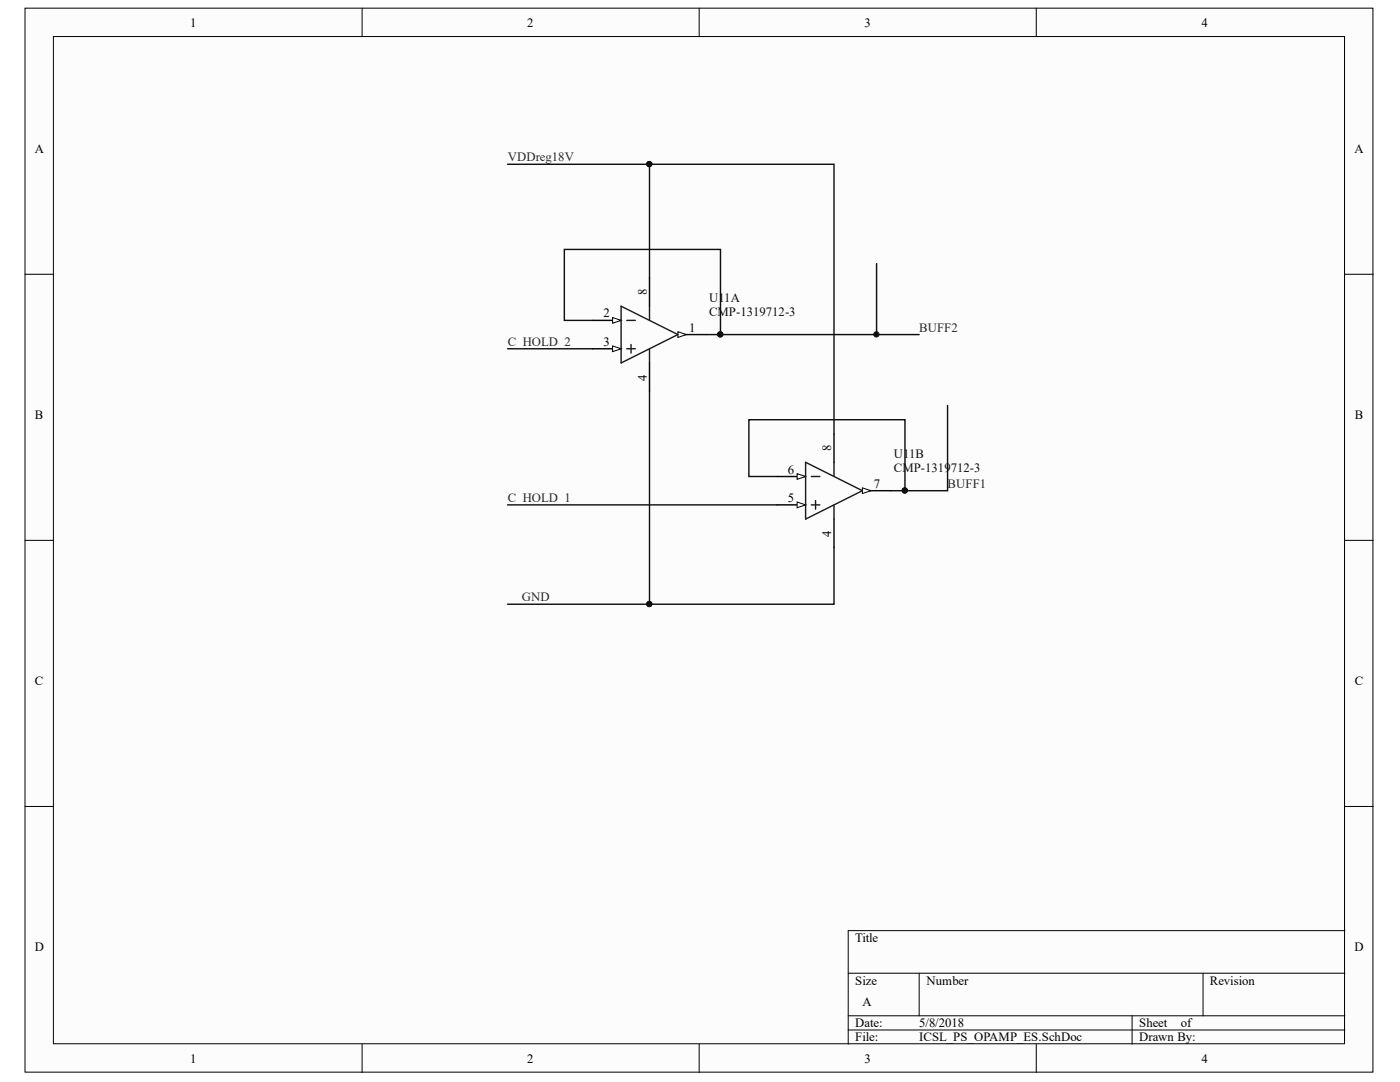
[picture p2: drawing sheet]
<svg xmlns="http://www.w3.org/2000/svg" width="279mm" height="216mm" viewBox="0 0 279 216" stroke-linecap="round" stroke-linejoin="round" font-family="sans-serif">
<g fill="#fcfcfc" stroke="#000" stroke-width=".2">
<path d="M5 1.6h269v212.3h-269z"/>
<path d="M10.7 7.3h257.6v201h-257.6z"/>
</g>
<g fill="none" stroke="#000" stroke-width=".2">
<path d="M72.3 1.6v5.7M139.5 1.6v5.7M206.8 1.6v5.7M5 54.7h5.7M268.4 54.7h5.7M5 107.8h5.7M268.4 107.8h5.7M5 160.9h5.7M268.4 160.9h5.7M169.3 194.2h99.1M183.4 194.2v8.5M240.1 194.2v8.5"/>
<path d="M268.4 185.7h-99.1v22.7M72.3 208.4v5.6M139.5 208.4v5.6M169.3 202.7h99.1M169.3 205.5h99.1M206.8 208.4v5.6M225.9 202.7v5.7"/>
</g>
<path d="M101.3 32.8h28.3v22.6M129.6 32.8h36.8v53.8M174.9 52.6v14.2M101.3 69.6h17M118.3 63.9h-5.7v-14.1h31.2v17h-2.8M129.6 78.1v42.5h36.8v-11.4M143.8 66.8h39.6M155.1 95.1h-5.7v-11.3h31.2v14.1h-2.8M189.1 80.9v17h-8.5M101.3 100.7h53.8M101.3 120.6h28.3" fill="none" stroke="#0e0e0e" stroke-width=".28"/>
<g fill="#0e0e0e" stroke="#0e0e0e" stroke-width=".2">
<circle cx="129.6" cy="32.7" r=".52"/>
<circle cx="143.7" cy="66.7" r=".52"/>
<circle cx="129.6" cy="120.5" r=".52"/>
<circle cx="180.6" cy="97.9" r=".52"/>
<circle cx="174.9" cy="66.7" r=".52"/>
</g>
<path d="M118.3 69.6h5.7" fill="none" stroke="#000" stroke-width=".28"/>
<path d="M122.3 69l1.7 .6-1.7 .6z" fill="#fcfcfc" stroke="#000" stroke-width=".2"/>
<path d="M118.3 63.9h5.7" fill="none" stroke="#000" stroke-width=".28"/>
<path d="M122.3 63.4l1.7 .5-1.7 .6z" fill="#fcfcfc" stroke="#000" stroke-width=".2"/>
<path d="M135.3 66.8h5.7" fill="none" stroke="#000" stroke-width=".28"/>
<path d="M135.3 66.2l1.7 .6-1.7 .5z" fill="#fcfcfc" stroke="#000" stroke-width=".2"/>
<path d="M124 61.1l11.3 5.7-11.3 5.6zM125.1 63.9h1.7M125.1 69.6h1.7M125.9 68.7v1.7M129.6 61.1v2.8M129.6 69.6v2.8" fill="none" stroke="#1c1c1c" stroke-width=".28"/>
<path d="M129.6 55.4v5.7M129.6 72.4v5.7M172.1 97.9h5.7" fill="none" stroke="#000" stroke-width=".28"/>
<path d="M172.1 97.3l1.7 .6-1.7 .6z" fill="#fcfcfc" stroke="#000" stroke-width=".2"/>
<path d="M155.1 100.7h5.7" fill="none" stroke="#000" stroke-width=".28"/>
<path d="M159.1 100.2l1.7 .5-1.7 .6z" fill="#fcfcfc" stroke="#000" stroke-width=".2"/>
<path d="M155.1 95.1h5.7" fill="none" stroke="#000" stroke-width=".28"/>
<path d="M159.1 94.5l1.7 .6-1.7 .5z" fill="#fcfcfc" stroke="#000" stroke-width=".2"/>
<path d="M160.8 92.2l11.3 5.7-11.3 5.7zM161.9 95.1h1.7M162.8 99.9v1.7M166.4 92.2v2.9M161.9 100.7h1.7M166.4 100.7v2.9" fill="none" stroke="#1c1c1c" stroke-width=".28"/>
<path d="M166.4 86.6v5.6M166.4 103.6v5.6" fill="none" stroke="#000" stroke-width=".28"/>
<g font-size="2.5">
<text x="38" y="5.3">1</text>
<text x="105.2" y="5.3">2</text>
<text x="172.5" y="5.3">3</text>
<text x="239.8" y="5.3">4</text>
<text x="6.9" y="30.4">A</text>
<text x="270.3" y="30.4">A</text>
<text x="129.1" y="58.9" transform="rotate(-90 129.1 58.9)">8</text>
<text x="120.4" y="63.3">2</text>
<text x="120.4" y="69">3</text>
<text x="137.5" y="66.2">1</text>
<text x="129.1" y="75.9" transform="rotate(-90 129.1 75.9)">4</text>
<text x="6.9" y="83.5">B</text>
<text x="270.4" y="83.5">B</text>
<text x="165.9" y="90" transform="rotate(-90 165.9 90)">8</text>
<text x="157.2" y="94.5">6</text>
<text x="157.2" y="100.2">5</text>
<text x="174.4" y="97.3">7</text>
<text x="165.9" y="107.1" transform="rotate(-90 165.9 107.1)">4</text>
<text x="6.9" y="136.6">C</text>
<text x="270.4" y="136.6">C</text>
<text x="6.9" y="189.8">D</text>
<text x="170.7" y="188">Title</text>
<text x="270.3" y="189.8">D</text>
<text x="170.7" y="196.5">Size</text>
<text x="184.9" y="196.5">Number</text>
<text x="241.5" y="196.5">Revision</text>
<text x="172.1" y="200.7">A</text>
<text x="170.7" y="205">Date:</text>
<text x="170.7" y="207.8">File:</text>
<text x="183.5" y="205">5/8/2018</text>
<text x="183.5" y="207.8">ICSL_PS_OPAMP_ES.SchDoc</text>
<text x="227.4" y="205">Sheet</text>
<text x="227.4" y="207.8">Drawn By:</text>
<text x="235.7" y="205">of</text>
<text x="38" y="212.1">1</text>
<text x="105.2" y="212.1">2</text>
<text x="172.5" y="212.1">3</text>
<text x="239.8" y="212.1">4</text>
</g>
<g font-size="2.5" fill="#262626">
<text x="101.3" y="32.2">VDDreg18V</text>
<text x="101.3" y="69">C_HOLD_2</text>
<text x="183.5" y="66.2">BUFF2</text>
<text x="101.3" y="100.2">C_HOLD_1</text>
<text x="189.1" y="97.3">BUFF1</text>
<text x="104.1" y="120">GND</text>
</g>
<g font-size="2.5" fill="#0e0e0e">
<text x="141.5" y="60.3">U11A</text>
<text x="141.5" y="63.1">CMP-1319712-3</text>
<text x="178.4" y="91.4">U11B</text>
<text x="178.4" y="94.2">CMP-1319712-3</text>
</g>
</svg>
